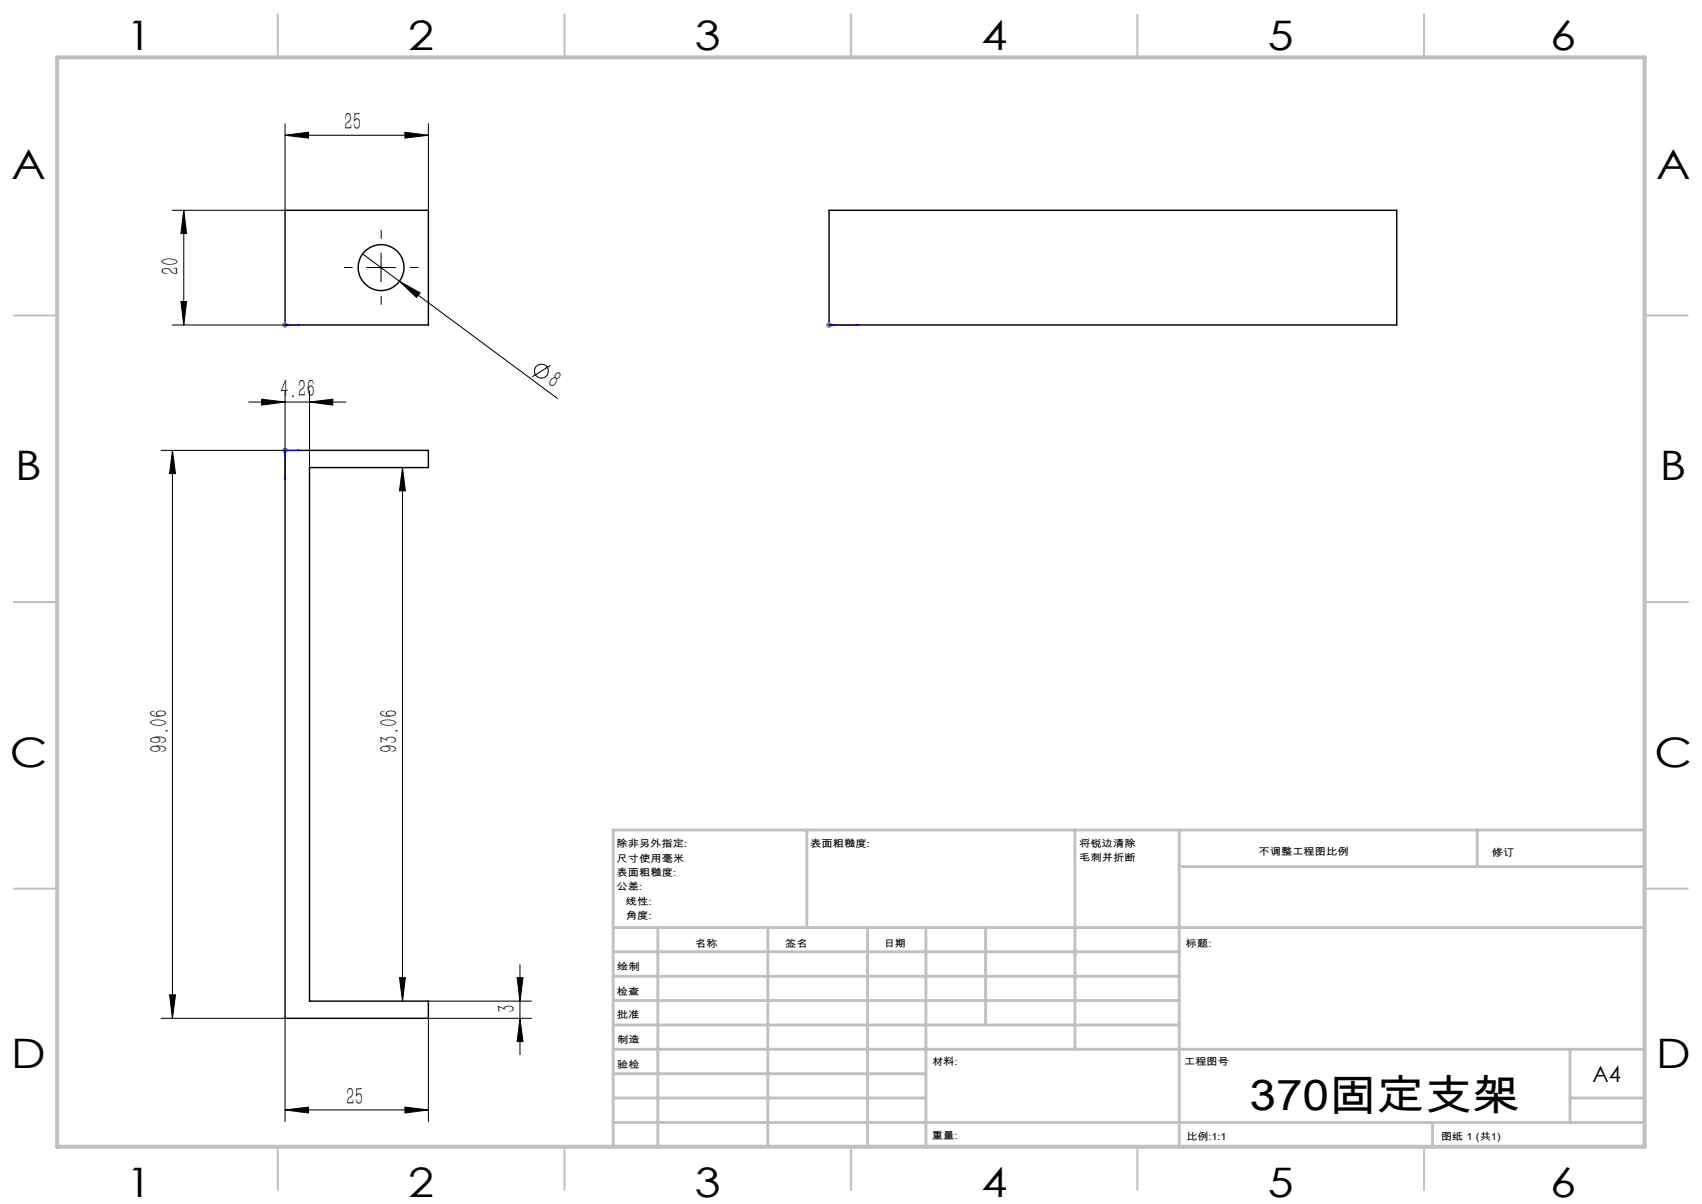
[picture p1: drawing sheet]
<svg xmlns="http://www.w3.org/2000/svg" width="297mm" height="210mm" viewBox="0 0 297 210" stroke-linecap="round" stroke-linejoin="round" font-family="sans-serif">
<g fill="none" stroke="#000" stroke-width=".25">
<path d="M49.7 36.7h25.1v20h-25.1zM144.7 36.7h99v20h-99zM49.7 78.6h25.1v3h-20.8v93h20.8v3h-25.1z"/>
<circle cx="66.5" cy="46.7" r="4"/>
</g>
<g fill="none" stroke="#000" stroke-width=".18">
<path d="M32.1 36.7l.5 4h-1zM32.1 36.7v20M49.7 23.6l4.1-.5v1zM49.7 21.6v15.1h-19.6M49.7 23.6h25.1M70.7 23.1l4.1 .5-4.1 .5zM74.8 21.6v15.1M30.1 56.7h19.6M31.6 52.6h1l-.5 4.1zM63.3 44.3l6.4 4.8M64 46.7h5M66.5 44.2v5"/>
<path d="M69.7 49.1l3.6 2-.6 .8zM69.7 49.1l27.6 20.4M30.1 78.6l.5 4h-1zM30.1 78.6v99M43.4 70.1h17M45.6 69.6l4.1 .5-4.1 .6zM49.7 68.1v10.5h-21.6M54 70.1l4.1-.5v1.1zM54 68.1v13.5M96.1 63.7l-3.2 2M70.2 81.6l.5 4h-1zM70.2 81.6v93"/>
<path d="M28.1 177.6h21.6v18M29.6 173.5h1l-.5 4.1zM69.7 170.5h1l-.5 4.1zM74.8 174.6h17.9M90.2 170.5h1.1l-.6 4.1zM90.7 177.6l.6 4.1h-1.1zM90.7 168.3v15.7M92.7 177.6h-17.9v18M49.7 193.6l4.1-.5v1zM49.7 193.6h25.1M70.7 193.1l4.1 .5-4.1 .5z"/>
<circle cx="94.5" cy="64.7" r="1.21"/>
</g>
<g fill="none" stroke="#00f" stroke-width=".18">
<path d="M49.7 56.7h.1zM49.7 56.7h.1M49.7 56.7h2.6M50.3 56.7h-.3h.3M52.3 56.7h-.2h.2M144.6 56.7h.1zM144.7 56.7h.1M144.7 56.7h5.1M145.7 56.7h-.2h.2M149.8 56.7h-.3h.3M49.7 79.3h.1l-.1 .3zM50 78.5l.3 .1h-.3z"/>
<path d="M52.1 78.5l.2 .1h-.2zM52.3 78.6h-2.6v5.1M49.7 83.4h.1l-.1 .3z"/>
</g>
<path d="M49.2 56.7h1M49.4 56.3l.7 .7M49.7 56.2v1M50.1 56.3l-.7 .7M144.1 56.7h1.1M144.3 56.3l.7 .7M144.7 56.2v1M145 56.3l-.7 .7M49.2 78.6h1M49.4 78.2l.7 .7M49.7 78.1v.9M50.1 78.2l-.7 .7" fill="none" stroke="#808080" stroke-width=".18"/>
<path d="M61.5 46.7h-1.5M66.5 41.7v-1.5M66.5 51.7v1.5M71.5 46.7h1.5" fill="none" stroke="#000" stroke-width=".18" stroke-dasharray="30.5 1.3 1.3 1.3" stroke-linecap="butt"/>
<g fill="none" stroke="#c0c0c0" stroke-width=".35">
<path d="M48.5 2.5v7.5M98.5 2.5v7.5M148.5 2.5v7.5M198.5 2.5v7.5M248.5 2.5v7.5M2.5 55h7.5M287 55h7.5M2.5 105h7.5M287 105h7.5M2.5 155h7.5M287 155h7.5M48.5 200v7.5"/>
<path d="M98.5 200v7.5M148.5 200v7.5M198.5 200v7.5M248.5 200v7.5"/>
</g>
<g fill="none" stroke="#c0c0c0" stroke-width=".5">
<path d="M140.8 144.8v17M187.6 144.8v38.2M205.8 144.8v55.2M205.8 151.2h81.2M257.8 144.8v6.4M287 144.8h-180v55.2M107 161.8h180M107 178.8h98.8M107 174.5h98.8M107 170.3h98.8M107 166h98.8M114.8 161.8v38.2"/>
<path d="M134 161.8v38.2M151.4 161.8v38.2M161.6 161.8v38.2M172 161.8v17M107 195.8h180M107 191.5h54.6M107 187.3h54.6M107 183h180M250 195.8v4.2M274 191.5h13M274 183v12.8"/>
</g>
<path d="M10 10h277v190h-277z" fill="none" stroke="#c0c0c0" stroke-width=".7"/>
<g fill="#00f">
<path d="M52.1 56.7h.2zM49.7 56.7h.1z"/>
<path d="M50 78.5v.1h.3zM49.7 79.3v.3l.1-.3z"/>
<path d="M50 56.7h.3zM49.7 56.7h.1zM144.6 56.7h.1zM149.5 56.7h.3zM144.6 56.7h.1zM145.5 56.7h.2zM52.1 78.5v.1h.2zM49.7 83.4v.3l.1-.3z"/>
</g>
<g fill="#000">
<path d="M69.7 49.1l3.6 2-.6 .8z"/>
<path d="M32.1 36.7l.5 4h-1zM31.6 52.6h1l-.5 4.1z"/>
<path d="M70.7 23.1l4.1 .5-4.1 .5zM49.7 23.6l4.1-.5v1zM70.7 193.1l4.1 .5-4.1 .5zM49.7 193.6l4.1-.5v1zM54 70.1l4.1-.5v1.1zM45.6 69.6l4.1 .5-4.1 .6z"/>
<path d="M29.6 173.5h1l-.5 4.1zM30.1 78.6l.5 4h-1zM69.7 170.5h1l-.5 4.1zM70.2 81.6l.5 4h-1zM90.7 177.6l.6 4.1h-1.1zM90.2 170.5h1.1l-.6 4.1z"/>
</g>
<text font-size="7.4" x="218.1" y="193.5">370固定支架</text>
<g font-size="7.1">
<text x="22" y="8.7">1</text>
<text x="71.2" y="8.7">2</text>
<text x="121.2" y="8.7">3</text>
<text x="171.2" y="8.7">4</text>
<text x="221.2" y="8.7">5</text>
<text x="270.5" y="8.7">6</text>
<text x="2" y="31.2">A</text>
<text x="289" y="31.2">A</text>
<text x="2.7" y="83.7">B</text>
<text x="289.7" y="83.7">B</text>
<text x="1.7" y="133.7">C</text>
<text x="288.7" y="133.7">C</text>
<text x="2" y="186.2">D</text>
<text x="289" y="186.2">D</text>
<text x="22" y="208.7">1</text>
<text x="71.2" y="208.7">2</text>
<text x="121.2" y="208.7">3</text>
<text x="171.2" y="208.7">4</text>
<text x="221.2" y="208.7">5</text>
<text x="270.5" y="208.7">6</text>
</g>
<g font-size="4.4">
<text x="60" y="22.7">25</text>
<text x="31.2" y="48" transform="rotate(-90 31.2 48)">20</text>
<text x="48.9" y="69.2">4.26</text>
<text x="95.3" y="67" transform="rotate(37 95.3 67)">8</text>
<text x="29.2" y="131.3" transform="rotate(-90 29.2 131.3)">99.06</text>
<text x="69.4" y="131.3" transform="rotate(-90 69.4 131.3)">93.06</text>
<text x="89.9" y="176.7" transform="rotate(-90 89.9 176.7)">3</text>
<text x="60.4" y="192.7">25</text>
</g>
<text font-size="3.9" x="277.9" y="188.8">A4</text>
<g font-size="1.7">
<text x="107.6" y="147.8">除非另外指定:</text>
<text x="141.4" y="147.8">表面粗糙度:</text>
<text x="188.3" y="147.7">将锐边清除</text>
<text x="219.6" y="149.2">不调整工程图比例</text>
<text x="260.3" y="149.4">修订</text>
<text x="107.6" y="150.3">尺寸使用毫米</text>
<text x="107.6" y="152.8">表面粗糙度:</text>
<text x="107.6" y="155.3">公差:</text>
<text x="188.3" y="150.2">毛刺并折断</text>
<text x="109.2" y="160.3">角度:</text>
<text x="109.2" y="157.8">线性:</text>
<text x="121.3" y="165.2">名称</text>
<text x="137" y="165.1">签名</text>
<text x="154.2" y="165.1">日期</text>
<text x="207" y="165.1">标题:</text>
<text x="107.6" y="173.5">检查</text>
<text x="107.7" y="169.3">绘制</text>
<text x="107.6" y="177.5">批准</text>
<text x="107.7" y="182">制造</text>
<text x="162.6" y="185.7">材料:</text>
<text x="206.6" y="185.7">工程图号</text>
<text x="107.7" y="186.3">验检</text>
<text x="162.6" y="198.7">重量:</text>
<text x="207.1" y="198.8">比例:1:1</text>
<text x="251.5" y="198.8">图纸 1 (共1)</text>
</g>
</svg>
